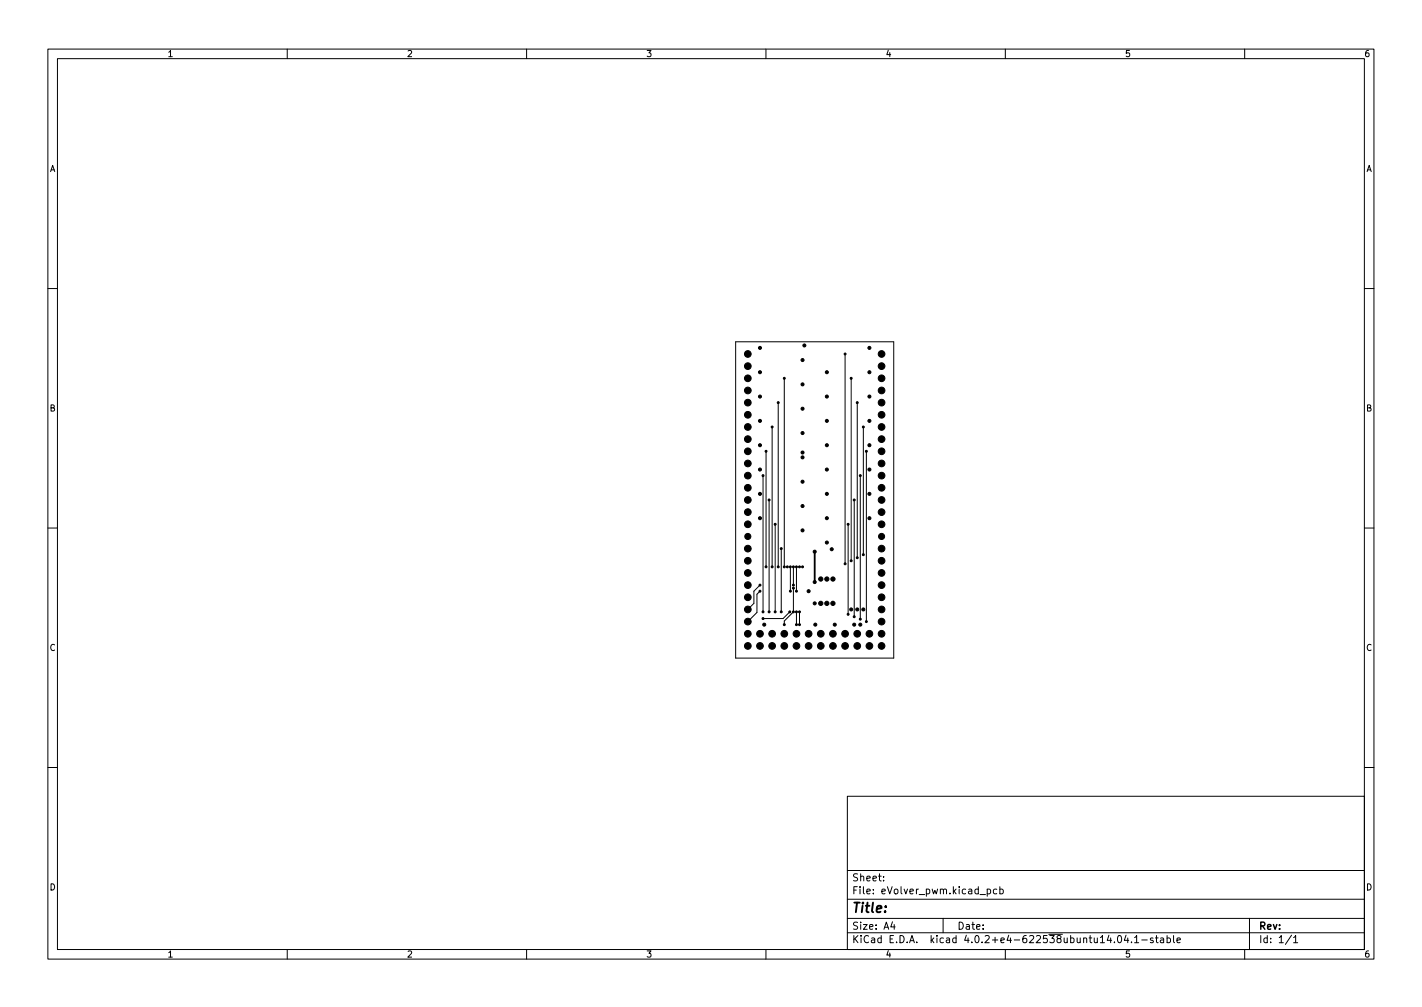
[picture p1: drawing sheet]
<svg xmlns="http://www.w3.org/2000/svg" width="297mm" height="210mm" viewBox="0 0 297 210" stroke-linecap="round" stroke-linejoin="round" font-family="sans-serif">
<g fill="none" stroke="#000" stroke-width=".21">
<path d="M10 10.2h277v190.1h-277zM12 12.2h273v186.1h-273zM60 10.2v2M110 10.2v2M160 10.2v2M210 10.2v2M260 10.2v2M10 60.2h2M153.7 71.4h33v66h-33zM163.8 79v39.4M176.5 73.9v43.8M177.8 79v38.1"/>
<path d="M285 60.2h2M159.4 99.3v28.5M160 94.2v24.2M161.3 89.1v29.3M162.6 84.1v34.3M179.1 84.1v32.4M179.7 99.3v30M180.3 89.1v26.7M181 94.2v35.6M10 110.2h2M160.7 104.4v23.4M161.9 109.5v18.3"/>
<path d="M163.2 114.5v13.3M165.1 118.4v5M165.7 118.4v3.8M166.4 118.4v5M177.2 109.5v18.8M178.4 104.4v24.4M285 110.2h2M158.7 122.2l-1.2 1.2v2.6l-1.3 1.2M158.7 123.4l-.6 .7v3.8l-1.9 1.9M165 127.8l-1.4 1.4h-4.2M165.7 122.8v5l-1.9 1.9v.7M166.4 127.8v2.6"/>
<path d="M167 127.8v2.6M10 160.2h2M177 166.3h108v32h-108zM285 160.2h2M60 198.3v2M110 198.3v2M160 198.3v2M177 194.8h108M177 191.8h108M177 187.8h108M177 181.8h108M184.6 183.8v.1"/>
<path d="M184.6 183v.1M186.4 192.5l-.3 1h.9M186.8 193v1M197 191.8v3M204.7 186.8h1.2M206.2 185.7l.4-.1 .3 .3-.1 .7h-.6M206.2 185.6v1.5M208.2 185.7l-.4-.1-.3 .3 .1 .7h.6M208.9 185.7l.4-.1 .3 .3-.2 .7h-.5M208.9 185.1v1.5M210 198.3v2M233.6 195.4l.2-.1a.8 .8 0 0 1 .5 .8 .8 .8 0 0 1-.5 .7 1 1 0 0 1-.2-1.4z"/>
<path d="M235.2 195.3l-.3 1h.9M235.6 195.8v1M236.4 196.7v.1M237 195.8l.4-.5v1.5M237 196.8h.9M238.5 196.3h1.1M240.9 195.9l-.4-.1-.2 .2 .1 .3 .5 .1v.4h-.6M241.4 195.8h.5M241.6 195.3v1.3l.3 .2M242.4 195.9h.6l.1 .9M243.1 196.2l-.5 .1-.2 .2 .2 .3h.5M243.8 195.9l.4-.1 .3 .3-.1 .7h-.6"/>
<path d="M243.8 195.3v1.5M245.1 195.3v1.3l.3 .2M245.9 196.3l.7-.1-.1-.3-.4-.1-.2 .2v.8h.6M260 198.3v2M261 191.8v6.5M269.8 195.3l-1.3 1.9M270.2 195.8l.4-.5v1.5M270.2 196.8h.9"/>
</g>
<g fill="#000" stroke="#000" stroke-width=".21">
<circle cx="156.2" cy="73.9" r=".7"/>
<circle cx="156.2" cy="79" r=".7"/>
<circle cx="156.2" cy="76.4" r=".7"/>
<circle cx="158.8" cy="77.7" r=".32"/>
<circle cx="158.8" cy="72.6" r=".32"/>
<circle cx="163.8" cy="79" r=".2"/>
<circle cx="167.6" cy="75.2" r=".32"/>
<circle cx="168" cy="72.1" r=".32"/>
<circle cx="172.7" cy="77.7" r=".32"/>
<circle cx="176.5" cy="73.9" r=".2"/>
<circle cx="177.8" cy="79" r=".2"/>
<circle cx="181.6" cy="72.6" r=".32"/>
<circle cx="181.6" cy="77.7" r=".32"/>
<circle cx="184.1" cy="79" r=".7"/>
<circle cx="184.1" cy="73.9" r=".7"/>
<circle cx="184.1" cy="76.4" r=".7"/>
<circle cx="156.2" cy="84.1" r=".7"/>
<circle cx="156.2" cy="99.3" r=".7"/>
<circle cx="156.2" cy="81.5" r=".7"/>
<circle cx="156.2" cy="96.8" r=".7"/>
<circle cx="156.2" cy="86.6" r=".7"/>
<circle cx="156.2" cy="94.2" r=".7"/>
<circle cx="156.2" cy="89.1" r=".7"/>
<circle cx="156.2" cy="91.7" r=".7"/>
<circle cx="158.8" cy="93" r=".32"/>
<circle cx="158.8" cy="98" r=".32"/>
<circle cx="158.8" cy="82.8" r=".32"/>
<circle cx="158.8" cy="87.9" r=".32"/>
<circle cx="159.4" cy="99.3" r=".2"/>
<circle cx="160" cy="94.2" r=".2"/>
<circle cx="161.3" cy="89.1" r=".2"/>
<circle cx="162.6" cy="84.1" r=".2"/>
<circle cx="167.6" cy="90.4" r=".32"/>
<circle cx="167.6" cy="85.3" r=".32"/>
<circle cx="167.6" cy="80.3" r=".32"/>
<circle cx="167.6" cy="95.5" r=".32"/>
<circle cx="167.6" cy="94.5" r=".32"/>
<circle cx="172.7" cy="87.9" r=".32"/>
<circle cx="172.7" cy="82.8" r=".32"/>
<circle cx="172.7" cy="98" r=".32"/>
<circle cx="172.7" cy="93" r=".32"/>
<circle cx="179.1" cy="84.1" r=".2"/>
<circle cx="179.7" cy="99.3" r=".2"/>
<circle cx="180.3" cy="89.1" r=".2"/>
<circle cx="181" cy="94.2" r=".2"/>
<circle cx="181.6" cy="87.9" r=".32"/>
<circle cx="181.6" cy="93" r=".32"/>
<circle cx="181.6" cy="82.8" r=".32"/>
<circle cx="181.6" cy="98" r=".32"/>
<circle cx="184.1" cy="81.5" r=".7"/>
<circle cx="184.1" cy="89.1" r=".7"/>
<circle cx="184.1" cy="91.7" r=".7"/>
<circle cx="184.1" cy="84.1" r=".7"/>
<circle cx="184.1" cy="86.6" r=".7"/>
<circle cx="184.1" cy="94.2" r=".7"/>
<circle cx="184.1" cy="99.3" r=".7"/>
<circle cx="184.1" cy="96.8" r=".7"/>
<circle cx="156.2" cy="112" r=".63"/>
<circle cx="156.2" cy="106.9" r=".7"/>
<circle cx="156.2" cy="104.4" r=".7"/>
<circle cx="156.2" cy="114.5" r=".7"/>
<circle cx="156.2" cy="119.6" r=".7"/>
<circle cx="156.2" cy="109.5" r=".7"/>
<circle cx="156.2" cy="117.1" r=".7"/>
<circle cx="156.2" cy="101.8" r=".7"/>
<circle cx="158.8" cy="108.2" r=".32"/>
<circle cx="158.8" cy="103.1" r=".32"/>
<circle cx="160" cy="118.4" r=".2"/>
<circle cx="160.7" cy="104.4" r=".2"/>
<circle cx="161.3" cy="118.4" r=".2"/>
<circle cx="161.9" cy="109.5" r=".2"/>
<circle cx="162.6" cy="118.4" r=".2"/>
<circle cx="163.2" cy="114.5" r=".2"/>
<circle cx="163.8" cy="118.4" r=".2"/>
<circle cx="164.5" cy="118.4" r=".2"/>
<circle cx="165.1" cy="118.4" r=".2"/>
<circle cx="165.7" cy="118.4" r=".2"/>
<circle cx="166.4" cy="118.4" r=".2"/>
<circle cx="167" cy="118.4" r=".2"/>
<circle cx="167.6" cy="118.4" r=".2"/>
<circle cx="167.6" cy="100.6" r=".32"/>
<circle cx="167.6" cy="110.7" r=".32"/>
<circle cx="167.6" cy="105.7" r=".32"/>
<circle cx="170.2" cy="115.2" r=".32"/>
<circle cx="172.7" cy="108.2" r=".32"/>
<circle cx="172.7" cy="103.1" r=".32"/>
<circle cx="172.7" cy="113.3" r=".32"/>
<circle cx="173.7" cy="114.7" r=".32"/>
<circle cx="176.5" cy="117.7" r=".2"/>
<circle cx="177.2" cy="109.5" r=".2"/>
<circle cx="177.8" cy="117.1" r=".2"/>
<circle cx="178.4" cy="104.4" r=".2"/>
<circle cx="179.1" cy="116.5" r=".2"/>
<circle cx="180.3" cy="115.8" r=".2"/>
<circle cx="181.6" cy="103.1" r=".32"/>
<circle cx="181.6" cy="108.2" r=".32"/>
<circle cx="184.1" cy="112" r=".63"/>
<circle cx="184.1" cy="109.5" r=".7"/>
<circle cx="184.1" cy="117.1" r=".7"/>
<circle cx="184.1" cy="101.8" r=".7"/>
<circle cx="184.1" cy="104.4" r=".7"/>
<circle cx="184.1" cy="106.9" r=".7"/>
<circle cx="184.1" cy="114.5" r=".7"/>
<circle cx="184.1" cy="119.6" r=".7"/>
<circle cx="156.2" cy="122.2" r=".7"/>
<circle cx="156.2" cy="127.2" r=".7"/>
<circle cx="156.2" cy="129.8" r=".7"/>
<circle cx="156.2" cy="132.3" r=".7"/>
<circle cx="156.2" cy="124.7" r=".7"/>
<circle cx="156.2" cy="134.9" r=".7"/>
<circle cx="158.7" cy="132.3" r=".7"/>
<circle cx="158.7" cy="134.9" r=".7"/>
<circle cx="158.7" cy="122.2" r=".2"/>
<circle cx="158.7" cy="123.4" r=".2"/>
<circle cx="159.4" cy="127.8" r=".2"/>
<circle cx="159.4" cy="129.2" r=".2"/>
<circle cx="159.6" cy="130.4" r=".32"/>
<circle cx="160.7" cy="127.8" r=".2"/>
<circle cx="161.3" cy="132.3" r=".7"/>
<circle cx="161.3" cy="134.9" r=".7"/>
<circle cx="161.9" cy="127.8" r=".2"/>
<circle cx="163.2" cy="127.8" r=".2"/>
<circle cx="163.8" cy="134.9" r=".7"/>
<circle cx="163.8" cy="132.3" r=".7"/>
<circle cx="163.8" cy="130.4" r=".2"/>
<circle cx="165" cy="127.8" r=".2"/>
<circle cx="165.1" cy="123.4" r=".2"/>
<circle cx="165.7" cy="127.8" r=".2"/>
<circle cx="165.7" cy="122.2" r=".2"/>
<circle cx="165.7" cy="122.8" r=".2"/>
<circle cx="166.4" cy="134.9" r=".7"/>
<circle cx="166.4" cy="132.3" r=".7"/>
<circle cx="166.4" cy="127.8" r=".2"/>
<circle cx="166.4" cy="130.4" r=".2"/>
<circle cx="166.4" cy="123.4" r=".2"/>
<circle cx="167" cy="127.8" r=".2"/>
<circle cx="167" cy="130.4" r=".2"/>
<circle cx="168.9" cy="132.3" r=".7"/>
<circle cx="168.9" cy="134.9" r=".7"/>
<circle cx="168.9" cy="123.4" r=".32"/>
<circle cx="170.2" cy="126" r=".32"/>
<circle cx="170.2" cy="121.5" r=".32"/>
<circle cx="170.3" cy="130.4" r=".32"/>
<circle cx="171.4" cy="134.9" r=".7"/>
<circle cx="171.4" cy="132.3" r=".7"/>
<circle cx="171.5" cy="120.9" r=".44"/>
<circle cx="171.5" cy="126" r=".44"/>
<circle cx="172.7" cy="120.9" r=".44"/>
<circle cx="172.7" cy="126" r=".44"/>
<circle cx="174" cy="134.9" r=".7"/>
<circle cx="174" cy="132.3" r=".7"/>
<circle cx="174" cy="126" r=".44"/>
<circle cx="174" cy="120.9" r=".44"/>
<circle cx="174.4" cy="130.4" r=".32"/>
<circle cx="176.5" cy="134.9" r=".7"/>
<circle cx="176.5" cy="132.3" r=".7"/>
<circle cx="177.2" cy="128.3" r=".2"/>
<circle cx="177.8" cy="127.2" r=".32"/>
<circle cx="178.4" cy="128.8" r=".2"/>
<circle cx="178.4" cy="130.4" r=".32"/>
<circle cx="179.1" cy="132.3" r=".7"/>
<circle cx="179.1" cy="134.9" r=".7"/>
<circle cx="179.1" cy="127.2" r=".32"/>
<circle cx="179.7" cy="129.3" r=".2"/>
<circle cx="179.7" cy="130.4" r=".32"/>
<circle cx="180.3" cy="127.2" r=".32"/>
<circle cx="181" cy="129.8" r=".2"/>
<circle cx="181.6" cy="132.3" r=".7"/>
<circle cx="181.6" cy="134.9" r=".7"/>
<circle cx="184.1" cy="124.7" r=".7"/>
<circle cx="184.1" cy="132.3" r=".7"/>
<circle cx="184.1" cy="134.9" r=".7"/>
<circle cx="184.1" cy="122.2" r=".7"/>
<circle cx="184.1" cy="129.8" r=".7"/>
<circle cx="184.1" cy="127.2" r=".7"/>
</g>
<path d="M170.2 115.2v6.3" fill="none" stroke="#000" stroke-width=".38"/>
<text font-size="2.8" x="178" y="190.6">Title:</text>
<g font-size="2.1">
<text x="178" y="184">Sheet:</text>
<text x="178" y="186.7">File: eVolver_pwm.kicad_pcb</text>
<text x="178" y="196.9">KiCad E.D.A. kicad 4.0.2+e4-622538ubuntu14.04.1-stable</text>
<text x="178" y="194.1">Size: A4</text>
<text x="200" y="194.1">Date:</text>
<text x="263" y="194.1">Rev:</text>
<text x="263" y="196.9">Id: 1/1</text>
</g>
<g font-size="1.8">
<text x="35" y="11.9">1</text>
<text x="85" y="11.9">2</text>
<text x="135" y="11.9">3</text>
<text x="185" y="11.9">4</text>
<text x="235" y="11.9">5</text>
<text x="285" y="11.9">6</text>
<text x="10.3" y="35.9">A</text>
<text x="285.3" y="35.9">A</text>
<text x="10.3" y="85.9">B</text>
<text x="285.3" y="85.9">B</text>
<text x="10.3" y="135.9">C</text>
<text x="285.3" y="135.9">C</text>
<text x="10.3" y="185.9">D</text>
<text x="285.3" y="185.9">D</text>
<text x="35" y="199.9">1</text>
<text x="85" y="199.9">2</text>
<text x="135" y="199.9">3</text>
<text x="185" y="199.9">4</text>
<text x="235" y="199.9">5</text>
<text x="285" y="199.9">6</text>
</g>
</svg>
